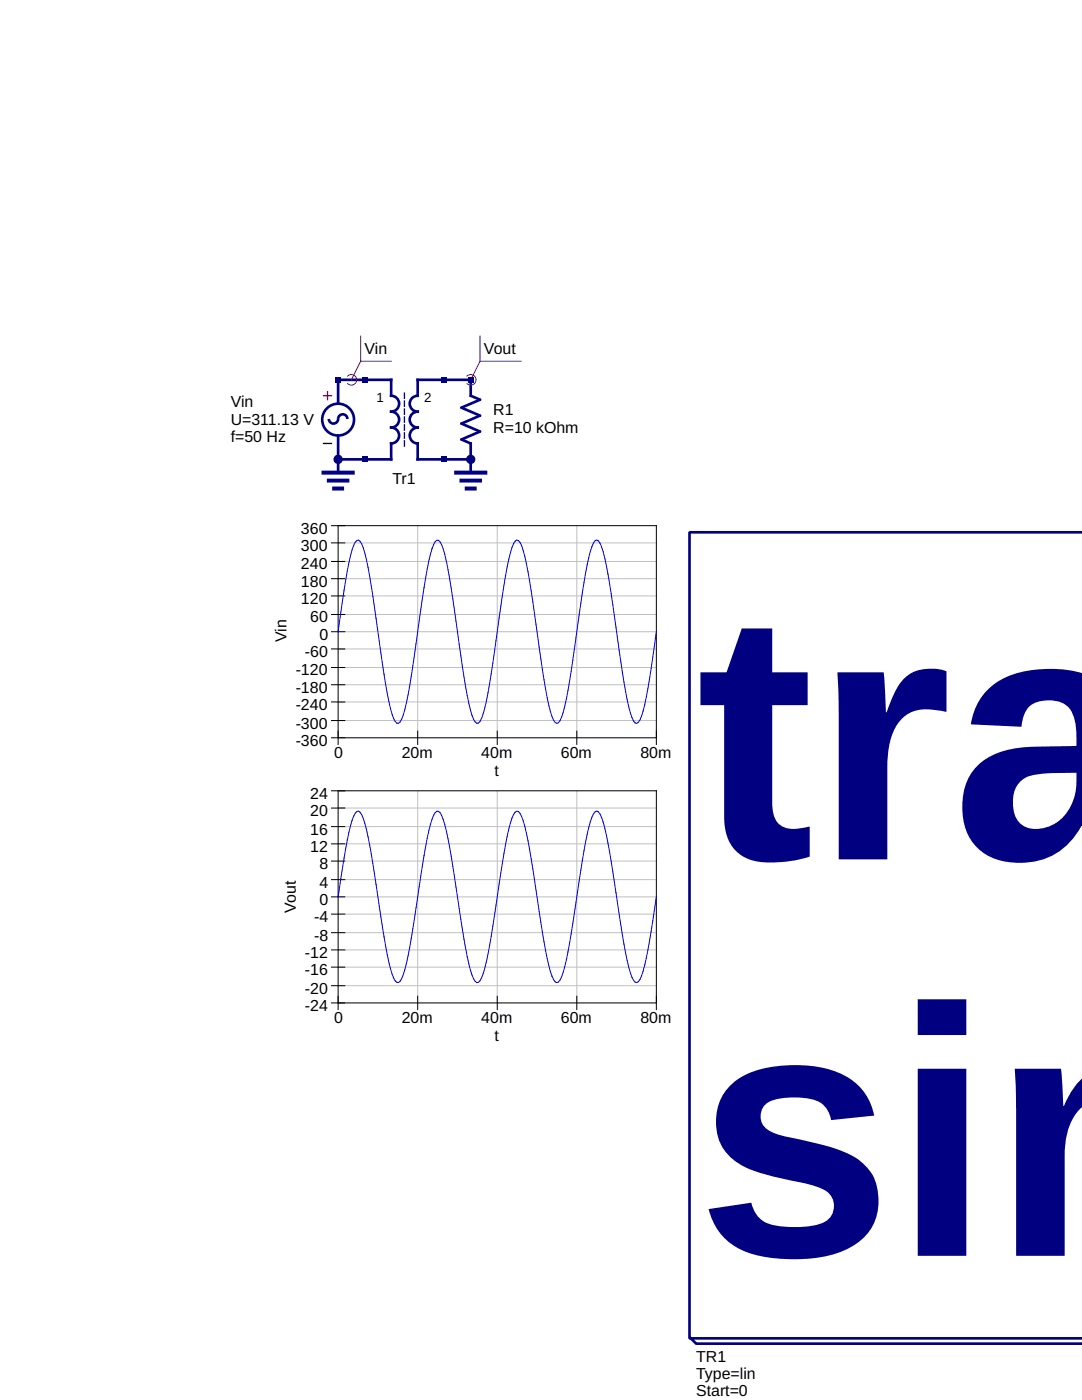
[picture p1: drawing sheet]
<svg xmlns="http://www.w3.org/2000/svg" width="216mm" height="279mm" viewBox="0 0 216 279" stroke-linecap="round" stroke-linejoin="round" font-family="sans-serif">
<g fill="none" stroke="#000080" stroke-width=".53">
<path d="M67.5 75.8h10.6v3.2a1.59 1.59 0 0 1 1.5 1.6 1.59 1.59 0 0 1-1.5 1.6 1.59 1.59 0 0 1 1.5 1.5 1.59 1.59 0 0 1-1.5 1.6 1.59 1.59 0 0 1 1.5 1.6 1.59 1.59 0 0 1-1.5 1.6v3.2h-10.6M67.5 75.8v4.8M65.6 83.6a.93 .93 0 0 0 .9 .9 .93 .93 0 0 0 1-.9 .93 .93 0 0 1 .9-.9 .93 .93 0 0 1 .9 .9M67.5 86.9v7.4M93.9 91.7h-10.6v-3.2a1.59 1.59 0 0 1-1.5-1.6 1.59 1.59 0 0 1 1.5-1.6 1.59 1.59 0 0 1-1.5-1.6 1.59 1.59 0 0 1 1.5-1.5 1.59 1.59 0 0 1-1.5-1.6 1.59 1.59 0 0 1 1.5-1.6v-3.2h10.6v3.2l1.9 .8-3.7 1.6 3.7 1.5-3.7 1.6 3.7 1.6-3.7 1.6 1.8 .8v5.8M137.6 106.2h.1M137.6 106.2h78.3M137.6 106.2v160.9h78.3M137.6 266.8l1.3 1.4h77"/>
<circle cx="67.5" cy="83.7" r="3.2"/>
</g>
<path d="M80.7 78.4v10.6" fill="none" stroke="#000080" stroke-width=".26" stroke-dasharray="1.1 .5"/>
<path d="M64.6 79h1.5M65.4 78.2v1.6" fill="none" stroke="#f00" stroke-width=".26"/>
<path d="M64.6 88.5h1.5" fill="none" stroke="#000" stroke-width=".26"/>
<path d="M64.6 94.3h5.8M65.6 95.9h3.7M66.7 97.5h1.6M91 94.3h5.8M92.1 95.9h3.7M93.1 97.5h1.6" fill="none" stroke="#000080" stroke-width=".79"/>
<path d="M69.4 75.1a1.06 1.06 0 0 1 1.5 0 1.06 1.06 0 0 1 0 1.5 1.06 1.06 0 0 1-1.5 0M72 72.1l-1.9 3.7M72 67.1v5M72 72.1h6.1M93.2 75.1a1.06 1.06 0 0 1 1.5 0 1.06 1.06 0 0 1 0 1.5 1.06 1.06 0 0 1-1.5 0M95.8 72.1h8.2M95.8 72.1l-1.9 3.7M95.8 67.1v5" fill="none" stroke="#800080" stroke-width=".2"/>
<g fill="#000080">
<path d="M72.2 75.3h1.1v1h-1.1z"/>
<path d="M88.1 75.3h1.1v1h-1.1z"/>
<path d="M88.1 91.1h1.1v1.1h-1.1z"/>
<path d="M72.2 91.1h1.1v1.1h-1.1z"/>
<path d="M66.9 75.3h1.1v1h-1.1z"/>
</g>
<g fill="#000080" stroke="#000080" stroke-width=".26">
<circle cx="67.5" cy="91.7" r=".79"/>
<circle cx="93.9" cy="91.7" r=".79"/>
</g>
<path d="M93.4 75.3h1.1v1h-1.1z" fill="#000080"/>
<g fill="none" stroke="#c0c0c0" stroke-width=".2">
<path d="M67.5 108.3h63.5M67.5 112.1h63.5M67.5 115.5h63.5M67.5 118.9h63.5M83.3 104.9v42.3M99.2 104.9v42.3M115.1 104.9v42.3M67.5 122.6h63.5M67.5 126.1h63.5M67.5 129.5h63.5M67.5 133.2h63.5M67.5 136.7h63.5"/>
<path d="M67.5 140.1h63.5M67.5 143.8h63.5M83.3 157.8v42.4M99.2 157.8v42.4M115.1 157.8v42.4M67.5 161.3h63.5M67.5 165h63.5M67.5 168.4h63.5M67.5 171.8h63.5M67.5 175.6h63.5M67.5 179h63.5M67.5 182.4h63.5"/>
<path d="M67.5 186.1h63.5M67.5 189.6h63.5M67.5 193h63.5M67.5 196.7h63.5"/>
</g>
<g fill="none" stroke="#000" stroke-width=".2">
<path d="M66.1 104.9h64.9v43.7M66.1 118.9h2.7M66.1 115.5h2.7M66.1 112.1h2.7M66.1 108.3h2.7M67.5 104.9v43.7M66.1 136.7h2.7M66.1 133.2h2.7M66.1 129.5h2.7M66.1 126.1h2.7M66.1 122.6h2.7M66.1 157.8h64.9v43.7"/>
<path d="M66.1 147.2h64.9M66.1 143.8h2.7M66.1 140.1h2.7M67.5 157.8v43.7M83.3 145.9v2.7M99.2 145.9v2.7M115.1 145.9v2.7M66.1 179h2.7M66.1 175.6h2.7M66.1 171.8h2.7M66.1 168.4h2.7M66.1 165h2.7"/>
<path d="M66.1 161.3h2.7M66.1 196.7h2.7M66.1 193h2.7M66.1 189.6h2.7M66.1 186.1h2.7M66.1 182.4h2.7M83.3 198.8v2.7M99.2 198.8v2.7M115.1 198.8v2.7M66.1 200.2h64.9"/>
</g>
<path d="M67.5 126.1a153.6 153.6 0 0 1 2.8-16.3l.6-1.6 .3-.3 .3-.1a4 4 0 0 1 1.3 2.6l1.3 6.5 1.9 13.4a71.6 71.6 0 0 0 2.6 13.1l.6 .9h.3a4.5 4.5 0 0 0 1.3-2.7 277.2 277.2 0 0 0 3.5-22.2l1.3-7.4a11.9 11.9 0 0 1 1.2-3.9l.4-.3h.3a5.2 5.2 0 0 1 1.3 2.9l1.2 6.7 2 13.5a63.1 63.1 0 0 0 2.5 12.7l.6 .8 .4-.1a5.8 5.8 0 0 0 1.2-3l1.3-6.8 1.6-11.3a96.7 96.7 0 0 1 2.6-13.9l.6-1.3 .3-.2 .3 .1a6.6 6.6 0 0 1 1.3 3.1l1.3 6.9 1.6 11.3a91.2 91.2 0 0 0 2.5 13.8l.7 1.2 .3 .2 .3-.2a7.4 7.4 0 0 0 1.3-3.2l1.3-7.1 1.6-11.2a85.9 85.9 0 0 1 2.5-13.7l.7-1.1 .3-.1a3 3 0 0 1 1.3 2.3l1.2 6.3 1.9 13.4a80.9 80.9 0 0 0 2.6 13.4l.6 1.1 .4 .1a3.5 3.5 0 0 0 1.2-2.5 153.9 153.9 0 0 0 2.7-15.8M67.5 179h.1M131 179a112.9 112.9 0 0 1-3 15.8l-.6 1.1-.3 .2-.4-.1a6.2 6.2 0 0 1-1.2-3l-1.3-6.5-1.6-10.5a78.9 78.9 0 0 0-2.6-12.9l-.6-1.1-.3-.1a2.55 2.55 0 0 0-1.3 2.1 195.3 195.3 0 0 0-3.5 20.3 44.9 44.9 0 0 1-2.6 11.3l-.3 .4-.3 .1a2.92 2.92 0 0 1-1.3-2.2l-1.3-6-1.9-12.4a70 70 0 0 0-2.5-12.6l-.7-.9-.3-.1a3.3 3.3 0 0 0-1.3 2.3 220 220 0 0 0-3.5 20.7l-1.2 7a9.2 9.2 0 0 1-1.6 4.1l-.4 .1a3.8 3.8 0 0 1-1.2-2.5 233.9 233.9 0 0 1-3.5-20.7l-1.3-7a8.3 8.3 0 0 0-1.6-4h-.3a4.3 4.3 0 0 0-1.3 2.6 248.9 248.9 0 0 0-3.5 20.9l-1.3 6.9a10.3 10.3 0 0 1-1.3 3.5l-.3 .3h-.3a4.9 4.9 0 0 1-1.3-2.8 265.3 265.3 0 0 1-3.5-20.9l-1.3-6.8a9.3 9.3 0 0 0-1.3-3.5l-.3-.2h-.3a5.5 5.5 0 0 0-1.3 2.9 161.8 161.8 0 0 0-2.4 14.2" fill="none" stroke="#00f" stroke-width=".2"/>
<g font-size="70.6" fill="#000080">
<text x="138.9" y="171.5">tra</text>
<text x="138.9" y="250.6">sim</text>
</g>
<g font-size="3.2">
<text x="72.8" y="70.7">Vin</text>
<text x="96.6" y="70.7">Vout</text>
<text x="46" y="81.3">Vin</text>
<text x="98.4" y="82.9">R1</text>
<text x="46" y="84.8">U=311.13 V</text>
<text x="46" y="88.2">f=50 Hz</text>
<text x="98.4" y="86.3">R=10 kOhm</text>
<text x="78.3" y="96.7">Tr1</text>
<text x="60.1" y="106.5">360</text>
<text x="60.1" y="113.6">240</text>
<text x="60.1" y="109.9">300</text>
<text x="60.1" y="117.1">180</text>
<text x="60.1" y="120.5">120</text>
<text x="61.9" y="124.2">60</text>
<text x="57.1" y="128.2" transform="rotate(-90 57.1 128.2)">Vin</text>
<text x="60.9" y="131.1">-60</text>
<text x="63.8" y="127.7">0</text>
<text x="59" y="134.8">-120</text>
<text x="59" y="141.7">-240</text>
<text x="59" y="138.2">-180</text>
<text x="59" y="148.8">-360</text>
<text x="59" y="145.4">-300</text>
<text x="66.7" y="151.2">0</text>
<text x="80.2" y="151.2">20m</text>
<text x="96" y="151.2">40m</text>
<text x="98.7" y="154.9">t</text>
<text x="111.9" y="151.2">60m</text>
<text x="127.8" y="151.2">80m</text>
<text x="61.9" y="159.4">24</text>
<text x="61.9" y="166.6">16</text>
<text x="61.9" y="162.9">20</text>
<text x="61.9" y="170">12</text>
<text x="63.8" y="173.4">8</text>
<text x="63.8" y="177.1">4</text>
<text x="59" y="182.2" transform="rotate(-90 59 182.2)">Vout</text>
<text x="62.7" y="184">-4</text>
<text x="63.8" y="180.6">0</text>
<text x="60.9" y="191.2">-12</text>
<text x="62.7" y="187.7">-8</text>
<text x="60.9" y="194.6">-16</text>
<text x="60.9" y="201.7">-24</text>
<text x="60.9" y="198.3">-20</text>
<text x="66.7" y="204.1">0</text>
<text x="80.2" y="204.1">20m</text>
<text x="96" y="204.1">40m</text>
<text x="98.7" y="207.8">t</text>
<text x="111.9" y="204.1">60m</text>
<text x="127.8" y="204.1">80m</text>
<text x="138.9" y="271.8">TR1</text>
<text x="138.9" y="275.3">Type=lin</text>
<text x="138.9" y="278.7">Start=0</text>
</g>
<g font-size="2.6">
<text x="75.1" y="80.3">1</text>
<text x="84.7" y="80.3">2</text>
</g>
</svg>
